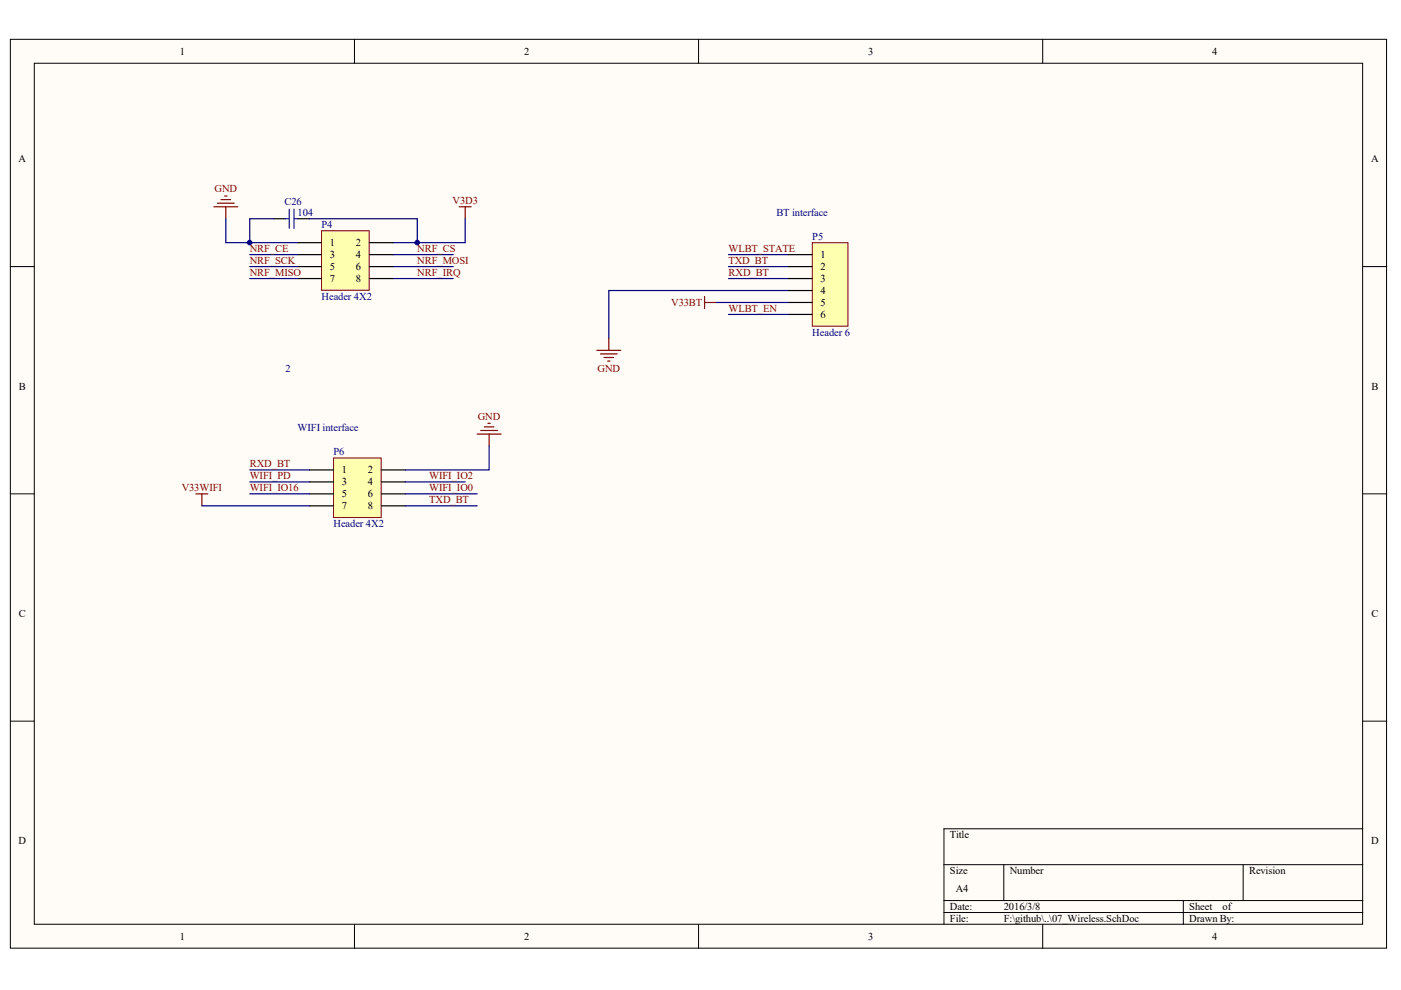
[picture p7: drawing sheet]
<svg xmlns="http://www.w3.org/2000/svg" width="297mm" height="210mm" viewBox="0 0 297 210" stroke-linecap="round" stroke-linejoin="round" font-family="sans-serif">
<g fill="#fffcf8" stroke="#000" stroke-width=".21">
<path d="M2.2 8.3h291.8v192.7h-291.8z"/>
<path d="M7.3 13.4h281.6v182.6h-281.6z"/>
</g>
<g fill="none" stroke="#000" stroke-width=".21">
<path d="M75.2 8.3v5.1M148.1 8.3v5.1M221.1 8.3v5.1M2.2 56.5h5.1M289 56.5h5M2.2 104.7h5.1M289 104.7h5M2.2 152.9h5.1M289 152.9h5M289 175.7h-88.9v20.3M75.2 196v5.1M148.1 196v5.1"/>
<path d="M200.1 183.3h88.9M200.1 190.9h88.9M200.1 193.5h88.9M212.8 183.3v7.6M221.1 196v5.1M250.9 190.9v5.1M263.6 183.3v7.6"/>
</g>
<path d="M68.2 48.9h10.1v12.6h-10.1z" fill="#ffffb0" stroke="#800000" stroke-width=".21"/>
<path d="M58 46.4h2.6M63.1 51.5h5.1M63.1 54h5.1M63.1 56.5h5.1M63.1 59.1h5.1M63.1 46.4h2.5M78.3 51.5h5.1M78.3 54h5.1M78.3 56.5h5.1M78.3 59.1h5.1" fill="none" stroke="#000" stroke-width=".25"/>
<g fill="none" stroke="#000080" stroke-width=".25">
<path d="M47.9 46.4v5.1h15.2M52.9 54h10.2M52.9 56.5h10.2M52.9 59.1h10.2M58 46.4h-5.1v5.1M65.6 46.4h22.9v5.1M83.4 54h12.7M83.4 56.5h12.7M83.4 59.1h12.7M98.6 46.4v5.1h-15.2M154.5 54h12.6M154.5 56.5h12.6"/>
<path d="M154.5 59.1h12.6M167.1 61.6h-38v10.1"/>
</g>
<path d="M60.6 46.4h.7M61.3 44.4v4M62.3 44.4v4M62.3 46.4h.8" fill="none" stroke="#00f" stroke-width=".25"/>
<path d="M45.3 43.8h5.1M46.1 43.1h3.6M46.9 42.3h2M47.6 41.6h.5M47.9 43.8v2.6M97.4 43.8h2.5M98.6 43.8v2.6M126.5 74.3h5.1M127.3 75h3.6M128.1 75.8h2M128.8 76.6h.5M129.1 71.7v2.6" fill="none" stroke="#800000" stroke-width=".25"/>
<path d="M172.2 51.5h7.6v17.7h-7.6z" fill="#ffffb0" stroke="#800000" stroke-width=".21"/>
<path d="M167.1 54h5.1M167.1 56.5h5.1M167.1 59.1h5.1M167.1 61.6h5.1M167.1 64.1h5.1M167.1 66.7h5.1" fill="none" stroke="#000" stroke-width=".25"/>
<path d="M149.4 62.9v2.5M149.4 64.1h2.5" fill="none" stroke="#800000" stroke-width=".25"/>
<path d="M151.9 64.1h15.2M154.5 66.7h12.6" fill="none" stroke="#000080" stroke-width=".25"/>
<path d="M70.7 97.1h10.1v12.6h-10.1z" fill="#ffffb0" stroke="#800000" stroke-width=".21"/>
<path d="M65.6 99.6h5.1M80.9 99.6h5M65.6 102.2h5.1M65.6 104.7h5.1M65.6 107.2h5.1M80.9 102.2h5M80.9 104.7h5M80.9 107.2h5" fill="none" stroke="#000" stroke-width=".25"/>
<path d="M52.9 99.6h12.7M103.7 94.6v5h-17.8M42.8 107.2h22.8M52.9 102.2h12.7M52.9 104.7h12.7M85.9 102.2h12.7M85.9 104.7h15.3M85.9 107.2h15.3" fill="none" stroke="#000080" stroke-width=".25"/>
<path d="M101.2 92h5M101.9 91.3h3.6M102.7 90.5h2M103.4 89.7h.6M103.7 92v2.6M41.5 104.7h2.6M42.8 104.7v2.5" fill="none" stroke="#800000" stroke-width=".25"/>
<g fill="#000080" stroke="#000080" stroke-width=".21">
<circle cx="52.9" cy="51.4" r=".48"/>
<circle cx="88.5" cy="51.4" r=".48"/>
</g>
<g font-size="2.2">
<text x="38.2" y="11.6">1</text>
<text x="111.1" y="11.6">2</text>
<text x="184.1" y="11.6">3</text>
<text x="257" y="11.6">4</text>
<text x="3.9" y="34.4">A</text>
<text x="290.7" y="34.4">A</text>
<text x="70" y="52.2">1</text>
<text x="75.5" y="52.2">2</text>
<text x="70" y="54.7">3</text>
<text x="70" y="57.2">5</text>
<text x="70" y="59.8">7</text>
<text x="75.5" y="54.7">4</text>
<text x="75.5" y="57.2">6</text>
<text x="75.5" y="59.8">8</text>
<text x="174" y="54.7">1</text>
<text x="174" y="57.2">2</text>
<text x="174" y="59.8">3</text>
<text x="174" y="62.3">4</text>
<text x="174" y="64.9">5</text>
<text x="174" y="67.4">6</text>
<text x="4" y="82.6">B</text>
<text x="290.8" y="82.6">B</text>
<text x="72.5" y="100.4">1</text>
<text x="78" y="100.4">2</text>
<text x="72.5" y="102.9">3</text>
<text x="72.5" y="105.4">5</text>
<text x="72.5" y="108">7</text>
<text x="78" y="102.9">4</text>
<text x="78" y="105.4">6</text>
<text x="78" y="108">8</text>
<text x="4" y="130.8">C</text>
<text x="290.8" y="130.8">C</text>
<text x="3.9" y="179">D</text>
<text x="201.4" y="177.7">Title</text>
<text x="290.7" y="179">D</text>
<text x="201.4" y="185.3">Size</text>
<text x="214.1" y="185.3">Number</text>
<text x="264.8" y="185.3">Revision</text>
<text x="202.7" y="189.1">A4</text>
<text x="201.4" y="192.9">Date:</text>
<text x="201.4" y="195.5">File:</text>
<text x="212.8" y="192.9">2016/3/8</text>
<text x="212.8" y="195.5">F:\github\..\07_Wireless.SchDoc</text>
<text x="252.2" y="192.9">Sheet</text>
<text x="252.2" y="195.5">Drawn By:</text>
<text x="259.2" y="192.9">of</text>
<text x="38.2" y="199.3">1</text>
<text x="111.1" y="199.3">2</text>
<text x="184.1" y="199.3">3</text>
<text x="257" y="199.3">4</text>
</g>
<g font-size="2.2" fill="#800000">
<text x="45.5" y="40.8">GND</text>
<text x="96" y="43.3">V3D3</text>
<text x="52.9" y="53.4">NRF_CE</text>
<text x="88.5" y="53.4">NRF_CS</text>
<text x="154.5" y="53.4">WLBT_STATE</text>
<text x="52.9" y="56">NRF_SCK</text>
<text x="52.9" y="58.5">NRF_MISO</text>
<text x="88.5" y="56">NRF_MOSI</text>
<text x="88.5" y="58.5">NRF_IRQ</text>
<text x="154.5" y="56">TXD_BT</text>
<text x="154.5" y="58.5">RXD_BT</text>
<text x="142.3" y="64.9">V33BT</text>
<text x="154.5" y="66.1">WLBT_EN</text>
<text x="126.7" y="78.8">GND</text>
<text x="101.3" y="88.9">GND</text>
<text x="52.9" y="99.1">RXD_BT</text>
<text x="52.9" y="101.6">WIFI_PD</text>
<text x="91" y="101.6">WIFI_IO2</text>
<text x="38.5" y="104.2">V33WIFI</text>
<text x="52.9" y="104.2">WIFI_IO16</text>
<text x="91" y="106.7">TXD_BT</text>
<text x="91" y="104.2">WIFI_IO0</text>
</g>
<g font-size="2.2" fill="#000080">
<text x="60.3" y="43.5">C26</text>
<text x="63.1" y="45.8">104</text>
<text x="164.6" y="45.8">BT interface</text>
<text x="68.2" y="48.4">P4</text>
<text x="172.2" y="50.9">P5</text>
<text x="68.2" y="63.6">Header 4X2</text>
<text x="172.2" y="71.2">Header 6</text>
<text x="60.6" y="78.8">2</text>
<text x="63.1" y="91.5">WIFI interface</text>
<text x="70.7" y="96.6">P6</text>
<text x="70.7" y="111.8">Header 4X2</text>
</g>
</svg>
